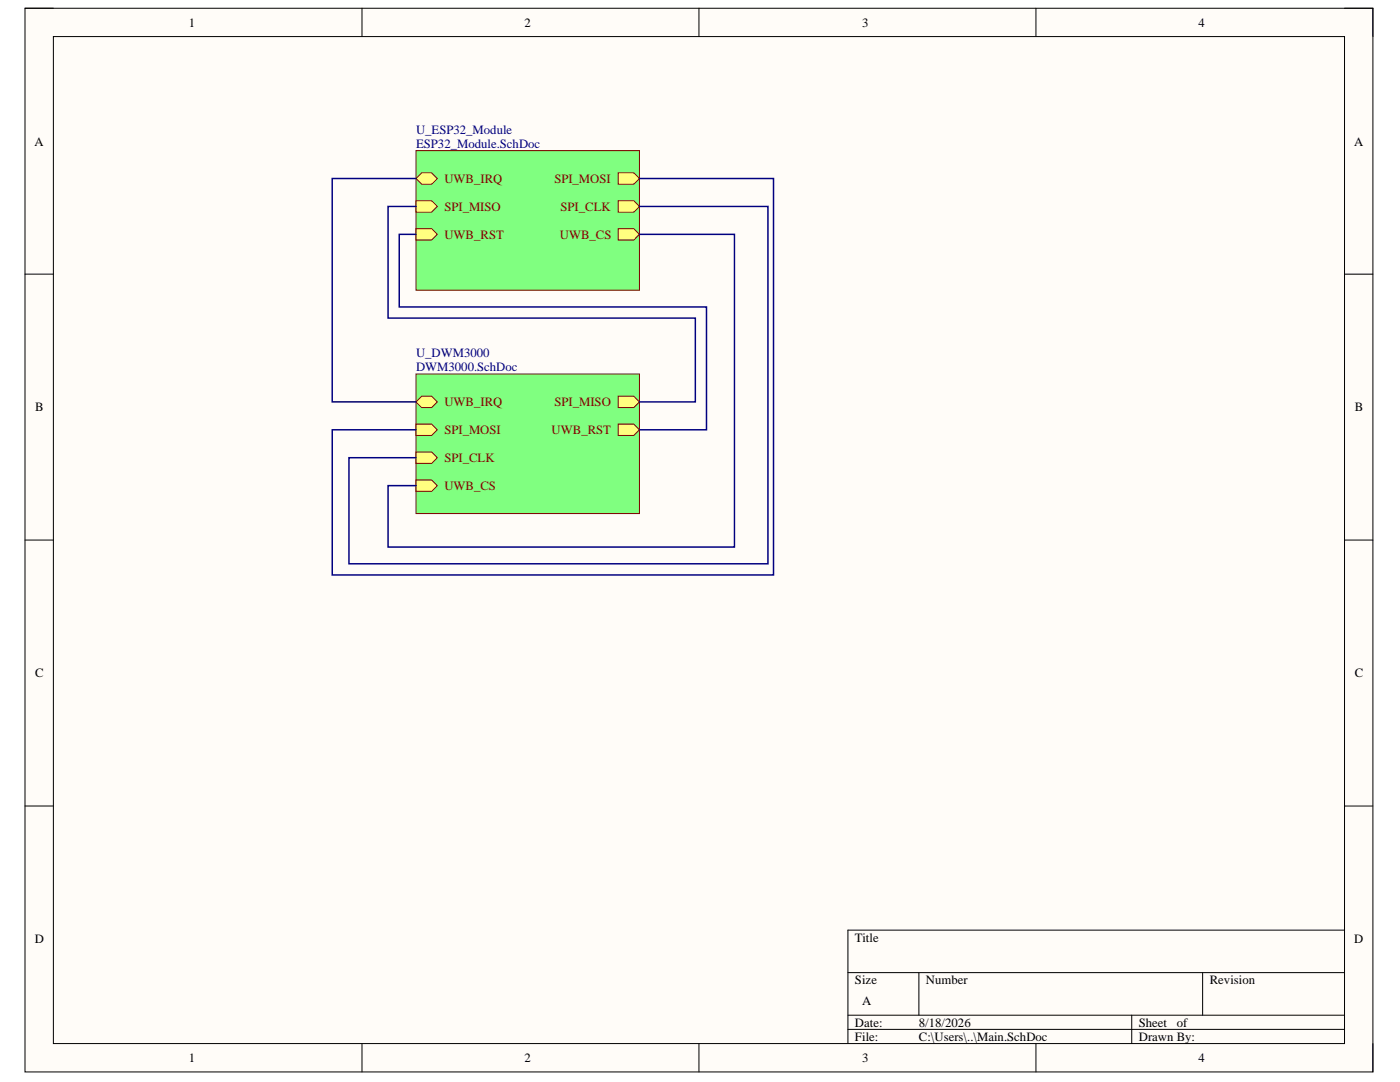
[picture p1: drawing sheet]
<svg xmlns="http://www.w3.org/2000/svg" width="279mm" height="216mm" viewBox="0 0 279 216" stroke-linecap="round" stroke-linejoin="round" font-family="sans-serif">
<path d="M5 1.6h269v212.3h-269z" fill-rule="evenodd" fill="#fffcf8"/>
<path d="M5 1.6h269v212.3h-269z" fill="none" stroke="#000" stroke-width=".2"/>
<path d="M10.7 7.3h257.6v200.9h-257.6z" fill-rule="evenodd" fill="#fffcf8"/>
<g fill="none" stroke="#000" stroke-width=".2">
<path d="M5 1.6h5.7M10.7 7.3h257.6v200.9h-257.6zM72.2 1.6v5.7M139.5 1.6v5.7M206.7 1.6v5.7M268.3 1.6h5.7v5.7M5 54.7h5.7M268.3 54.7h5.7M5 107.8h5.7M268.3 107.8h5.7M5 160.8h5.7M268.3 160.8h5.7"/>
<path d="M169.2 194.1h99.1M183.4 194.1v8.5M240 194.1v8.5M268.3 185.6h-99.1v22.6M72.2 208.2v5.7M139.5 208.2v5.7M169.2 202.6h99.1M169.2 205.4h99.1M206.7 208.2v5.7M225.9 202.6v5.6M274 208.2v5.7"/>
</g>
<path d="M83 30.1h44.6v27.8h-44.6z" fill-rule="evenodd" fill="#80ff80"/>
<path d="M83 30.1h44.6v27.8h-44.6z" fill="none" stroke="#800000" stroke-width=".2"/>
<path d="M83 35.6l1.2-1.1h1.9l1.2 1.1-1.2 1.2h-1.9z" fill-rule="evenodd" fill="#ffff80"/>
<path d="M83 35.6l1.2-1.1h1.9l1.2 1.1-1.2 1.2h-1.9z" fill="none" stroke="#800000" stroke-width=".2"/>
<path d="M123.4 34.5h3.1l1.1 1.1-1.1 1.2h-3.1z" fill-rule="evenodd" fill="#ffff80"/>
<path d="M123.4 34.5h3.1l1.1 1.1-1.1 1.2h-3.1z" fill="none" stroke="#800000" stroke-width=".2"/>
<path d="M83 40.1h3.1l1.2 1.1-1.2 1.1h-3.1z" fill-rule="evenodd" fill="#ffff80"/>
<path d="M83 40.1h3.1l1.2 1.1-1.2 1.1h-3.1z" fill="none" stroke="#800000" stroke-width=".2"/>
<path d="M123.4 40.1h3.1l1.1 1.1-1.1 1.1h-3.1z" fill-rule="evenodd" fill="#ffff80"/>
<path d="M123.4 40.1h3.1l1.1 1.1-1.1 1.1h-3.1z" fill="none" stroke="#800000" stroke-width=".2"/>
<path d="M123.4 45.6h3.1l1.1 1.2-1.1 1.1h-3.1z" fill-rule="evenodd" fill="#ffff80"/>
<path d="M123.4 45.6h3.1l1.1 1.2-1.1 1.1h-3.1z" fill="none" stroke="#800000" stroke-width=".2"/>
<path d="M83 45.6h3.1l1.2 1.2-1.2 1.1h-3.1z" fill-rule="evenodd" fill="#ffff80"/>
<path d="M83 45.6h3.1l1.2 1.2-1.2 1.1h-3.1z" fill="none" stroke="#800000" stroke-width=".2"/>
<path d="M83 74.6h44.6v27.9h-44.6z" fill-rule="evenodd" fill="#80ff80"/>
<path d="M83 74.6h44.6v27.9h-44.6z" fill="none" stroke="#800000" stroke-width=".2"/>
<path d="M83 80.2l1.2-1.1h1.9l1.2 1.1-1.2 1.1h-1.9z" fill-rule="evenodd" fill="#ffff80"/>
<path d="M83 80.2l1.2-1.1h1.9l1.2 1.1-1.2 1.1h-1.9z" fill="none" stroke="#800000" stroke-width=".2"/>
<path d="M83 84.6h3.1l1.2 1.2-1.2 1.1h-3.1z" fill-rule="evenodd" fill="#ffff80"/>
<path d="M83 84.6h3.1l1.2 1.2-1.2 1.1h-3.1z" fill="none" stroke="#800000" stroke-width=".2"/>
<path d="M123.4 79.1h3.1l1.1 1.1-1.1 1.1h-3.1z" fill-rule="evenodd" fill="#ffff80"/>
<path d="M123.4 79.1h3.1l1.1 1.1-1.1 1.1h-3.1z" fill="none" stroke="#800000" stroke-width=".2"/>
<path d="M83 90.2h3.1l1.2 1.1-1.2 1.2h-3.1z" fill-rule="evenodd" fill="#ffff80"/>
<path d="M83 90.2h3.1l1.2 1.1-1.2 1.2h-3.1z" fill="none" stroke="#800000" stroke-width=".2"/>
<path d="M83 95.8h3.1l1.2 1.1-1.2 1.1h-3.1z" fill-rule="evenodd" fill="#ffff80"/>
<path d="M83 95.8h3.1l1.2 1.1-1.2 1.1h-3.1z" fill="none" stroke="#800000" stroke-width=".2"/>
<path d="M123.4 84.6h3.1l1.1 1.2-1.1 1.1h-3.1z" fill-rule="evenodd" fill="#ffff80"/>
<path d="M123.4 84.6h3.1l1.1 1.2-1.1 1.1h-3.1z" fill="none" stroke="#800000" stroke-width=".2"/>
<path d="M83 35.6h-16.7v44.6h16.7M127.6 35.6h26.8v79.1h-88.1v-28.9h16.7M83 41.2h-5.5v22.3h61.3v16.7h-11.2M83 46.8h-3.3v14.5h61.3v24.5h-13.4M127.6 41.2h25.7v71.3h-83.6v-21.2h13.3M127.6 46.8h19v62.4h-69.1v-12.3h5.5" fill="none" stroke="#000080" stroke-width=".3"/>
<g font-size="2.5">
<text x="37.7" y="5.3">1</text>
<text x="104.7" y="5.3">2</text>
<text x="172.1" y="5.3">3</text>
<text x="239.2" y="5.3">4</text>
<text x="6.9" y="29">A</text>
<text x="270.2" y="29">A</text>
<text x="7" y="82.1">B</text>
<text x="270.4" y="82.1">B</text>
<text x="7" y="135.1">C</text>
<text x="270.4" y="135.1">C</text>
<text x="6.9" y="188.2">D</text>
<text x="170.6" y="187.9">Title</text>
<text x="270.3" y="188.2">D</text>
<text x="170.6" y="196.4">Size</text>
<text x="184.8" y="196.4">Number</text>
<text x="241.4" y="196.4">Revision</text>
<text x="172.1" y="200.6">A</text>
<text x="170.6" y="204.9">Date:</text>
<text x="170.6" y="207.7">File:</text>
<text x="183.4" y="204.9">8/18/2026</text>
<text x="183.4" y="207.7">C:\Users\..\Main.SchDoc</text>
<text x="227.3" y="204.9">Sheet</text>
<text x="227.3" y="207.7">Drawn By:</text>
<text x="234.9" y="204.9">of</text>
<text x="37.7" y="211.9">1</text>
<text x="104.7" y="211.9">2</text>
<text x="172.1" y="211.9">3</text>
<text x="239.2" y="211.9">4</text>
</g>
<g font-size="2.5" fill="#000080">
<text x="83" y="26.7">U_ESP32_Module</text>
<text x="83" y="29.5">ESP32_Module.SchDoc</text>
<text x="83" y="71.2">U_DWM3000</text>
<text x="83" y="74.1">DWM3000.SchDoc</text>
</g>
<g font-size="2.5" fill="#800000">
<text x="88.7" y="36.5">UWB_IRQ</text>
<text x="110.6" y="36.5">SPI_MOSI</text>
<text x="88.7" y="42.1">SPI_MISO</text>
<text x="88.7" y="47.6">UWB_RST</text>
<text x="111.7" y="47.6">UWB_CS</text>
<text x="111.9" y="42.1">SPI_CLK</text>
<text x="88.7" y="81.1">UWB_IRQ</text>
<text x="110.7" y="81.1">SPI_MISO</text>
<text x="88.7" y="86.6">SPI_MOSI</text>
<text x="110.1" y="86.6">UWB_RST</text>
<text x="88.7" y="92.2">SPI_CLK</text>
<text x="88.7" y="97.7">UWB_CS</text>
</g>
</svg>
